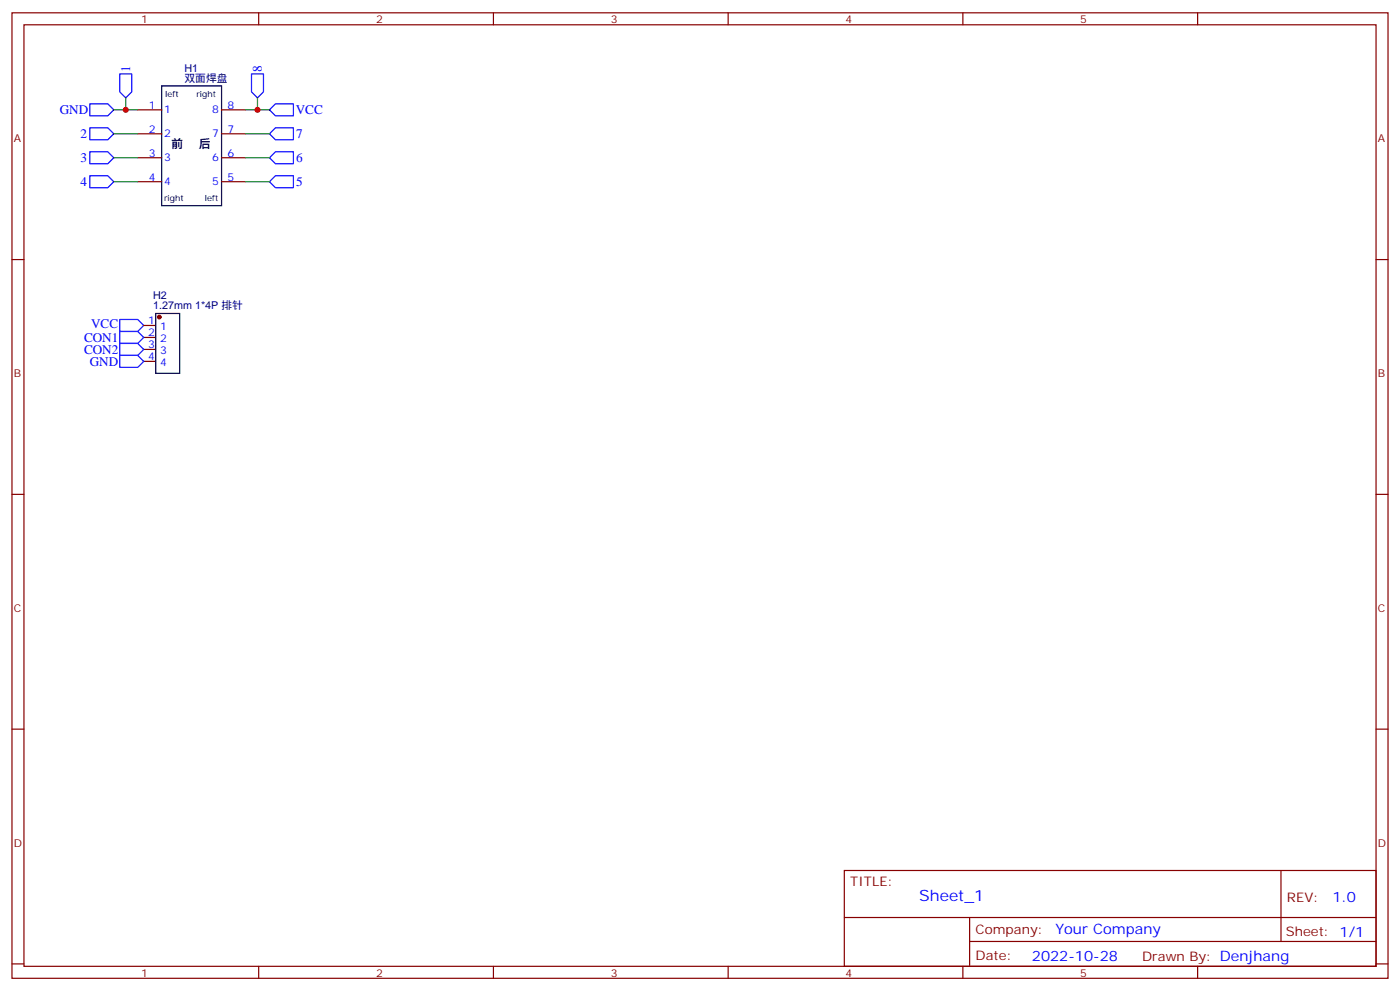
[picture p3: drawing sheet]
<svg xmlns="http://www.w3.org/2000/svg" width="412mm" height="292mm" viewBox="0 0 412 292" stroke-linecap="round" stroke-linejoin="round" font-family="sans-serif">
<g fill="none" stroke="#870000" stroke-width=".35">
<path d="M3.5 3.8h405.4v284.3h-405.4zM7.1 7.3h398.2v277.3h-398.2zM76.2 3.8v3.5M145.3 3.8v3.5M214.5 3.8v3.5M283.6 3.8v3.5M352.8 3.8v3.5M40.6 32.3h7M40.6 39.4h7M65.3 32.3h7M65.3 39.4h7M40.6 46.5h7"/>
<path d="M40.6 53.5h7M65.3 46.5h7M65.3 53.5h7M3.5 76.4h3.6M405.3 76.4h3.6M42.3 99.4h3.6M42.3 95.8h3.6M42.3 106.4h3.6M42.3 102.9h3.6M3.5 145.6h3.6M405.3 145.6h3.6M3.5 214.7h3.6"/>
<path d="M405.3 214.7h3.6M248.7 256.4h156.6v28.2h-156.6zM377.3 256.4v20.9M248.7 270.2h156.5M285.6 277.3h119.6M285.6 270.2v14.1M3.5 283.9h3.6M76.2 284.6v3.5M145.3 284.6v3.5M214.5 284.6v3.5M283.6 284.6v3.5M352.8 284.6v3.5"/>
<path d="M405.3 283.9h3.6"/>
</g>
<g fill="none" stroke="#00f" stroke-width=".35">
<path d="M26.5 30.6h5.2l1.8 1.7-1.8 1.8h-5.2zM26.5 37.6h5.2l1.8 1.8-1.8 1.8h-5.2zM35.3 21.8h3.5v5.3l-1.8 1.7-1.7-1.7zM74.1 21.8h3.5v5.3l-1.8 1.7-1.7-1.7zM79.4 32.3l1.7-1.7h5.3v3.5h-5.3zM79.4 39.4l1.7-1.8h5.3v3.6h-5.3zM26.5 44.7h5.2l1.8 1.8-1.8 1.7h-5.2zM26.5 51.8h5.2l1.8 1.7-1.8 1.8h-5.2zM79.4 53.5l1.7-1.7h5.3v3.5h-5.3zM79.4 46.5l1.7-1.8h5.3v3.5h-5.3zM35.3 94.1h5.3l1.7 1.7-1.7 1.8h-5.3zM35.3 97.6h5.3l1.7 1.8-1.7 1.7h-5.3z"/>
<path d="M35.3 101.1h5.3l1.7 1.8-1.7 1.8h-5.3zM35.3 104.7h5.3l1.7 1.7-1.7 1.8h-5.3z"/>
</g>
<circle cx="46.9" cy="93.4" r=".53" fill="#870000" stroke="#870000" stroke-width=".35"/>
<path d="M47.6 25.3h17.7v35.3h-17.7zM45.9 92.3h7v17.7h-7z" fill="none" stroke="#000" stroke-width=".35"/>
<path d="M33.5 32.3h7.1M33.5 39.4h7.1M37 28.8v3.5M72.3 32.3h7.1M72.3 39.4h7.1M75.8 28.8v3.5M33.5 46.5h7.1M33.5 53.5h7.1M72.3 46.5h7.1M72.3 53.5h7.1" fill="none" stroke="#008700" stroke-width=".35"/>
<g fill="#c00">
<circle cx="37" cy="32.3" r=".88"/>
<circle cx="75.8" cy="32.3" r=".88"/>
</g>
<text font-size="4.6" fill="#00f" x="270.8" y="265.4">Sheet_1</text>
<g font-size="4.2" fill="#00f">
<text x="392.5" y="265.6">1.0</text>
<text x="310.9" y="275.2">Your Company</text>
<text x="304" y="283">2022-10-28</text>
</g>
<g font-size="3.9" fill="#00f">
<text x="38.3" y="21.1" transform="rotate(-90 38.3 21.1)">1</text>
<text x="77.1" y="21.1" transform="rotate(-90 77.1 21.1)">8</text>
<text x="17.6" y="33.6">GND</text>
<text x="87.1" y="33.6">VCC</text>
<text x="23.8" y="40.7">2</text>
<text x="87.2" y="40.7">7</text>
<text x="23.7" y="47.7">3</text>
<text x="87.3" y="47.7">6</text>
<text x="23.8" y="54.8">4</text>
<text x="87.3" y="54.8">5</text>
<text x="24.8" y="100.6">CON1</text>
<text x="26.8" y="96.6">VCC</text>
<text x="24.7" y="104.2">CON2</text>
<text x="26.4" y="107.7">GND</text>
</g>
<g font-size="3.9" fill="#800">
<text x="250.5" y="260.9">TITLE:</text>
<text x="379.1" y="265.6">REV:</text>
<text x="287.4" y="275.1">Company:</text>
<text x="378.7" y="275.8">Sheet: 1/1</text>
<text x="287.4" y="282.8">Date:</text>
<text x="336.4" y="282.9">Drawn By: Denjhang</text>
</g>
<g font-size="3.5">
<text x="50.4" y="43.6">前</text>
<text x="58.6" y="43.6">后</text>
</g>
<g font-size="3.2" fill="#800">
<text x="41.6" y="6.8">1</text>
<text x="110.8" y="6.8">2</text>
<text x="179.9" y="6.8">3</text>
<text x="249.1" y="6.8">4</text>
<text x="318.2" y="6.8">5</text>
<text x="4.1" y="41.9">A</text>
<text x="405.9" y="41.9">A</text>
<text x="4.1" y="111">B</text>
<text x="405.9" y="111">B</text>
<text x="4.1" y="180.2">C</text>
<text x="405.9" y="180.2">C</text>
<text x="4.1" y="249.3">D</text>
<text x="405.9" y="249.3">D</text>
<text x="41.6" y="287.6">1</text>
<text x="110.8" y="287.6">2</text>
<text x="179.9" y="287.6">3</text>
<text x="249.1" y="287.6">4</text>
<text x="318.2" y="287.6">5</text>
</g>
<g font-size="3.2" fill="#000080">
<text x="54.3" y="21.1">H1</text>
<text x="54.3" y="24.2">双面焊盘</text>
<text x="45.1" y="88">H2</text>
<text x="45.1" y="91">1.27mm 1*4P 排针</text>
</g>
<g font-size="3.2" fill="#00f">
<text x="43.8" y="32">1</text>
<text x="48.3" y="33.4">1</text>
<text x="62.5" y="33.4">8</text>
<text x="67" y="32">8</text>
<text x="43.8" y="39.1">2</text>
<text x="48.3" y="40.5">2</text>
<text x="62.5" y="40.5">7</text>
<text x="67" y="39.1">7</text>
<text x="43.8" y="46.1">3</text>
<text x="48.3" y="47.5">3</text>
<text x="62.5" y="47.5">6</text>
<text x="67" y="46.1">6</text>
<text x="43.8" y="53.2">4</text>
<text x="67" y="53.2">5</text>
<text x="48.3" y="54.6">4</text>
<text x="62.5" y="54.6">5</text>
<text x="43.7" y="95.5">1</text>
<text x="43.7" y="99">2</text>
<text x="47.2" y="100.8">2</text>
<text x="47.2" y="97.3">1</text>
<text x="43.7" y="106.1">4</text>
<text x="43.7" y="102.6">3</text>
<text x="47.2" y="107.8">4</text>
<text x="47.2" y="104.3">3</text>
</g>
<g font-size="2.5">
<text x="48.7" y="28.5">left</text>
<text x="57.9" y="28.5">right</text>
<text x="48.3" y="59.2">right</text>
<text x="60.3" y="59.2">left</text>
</g>
</svg>
